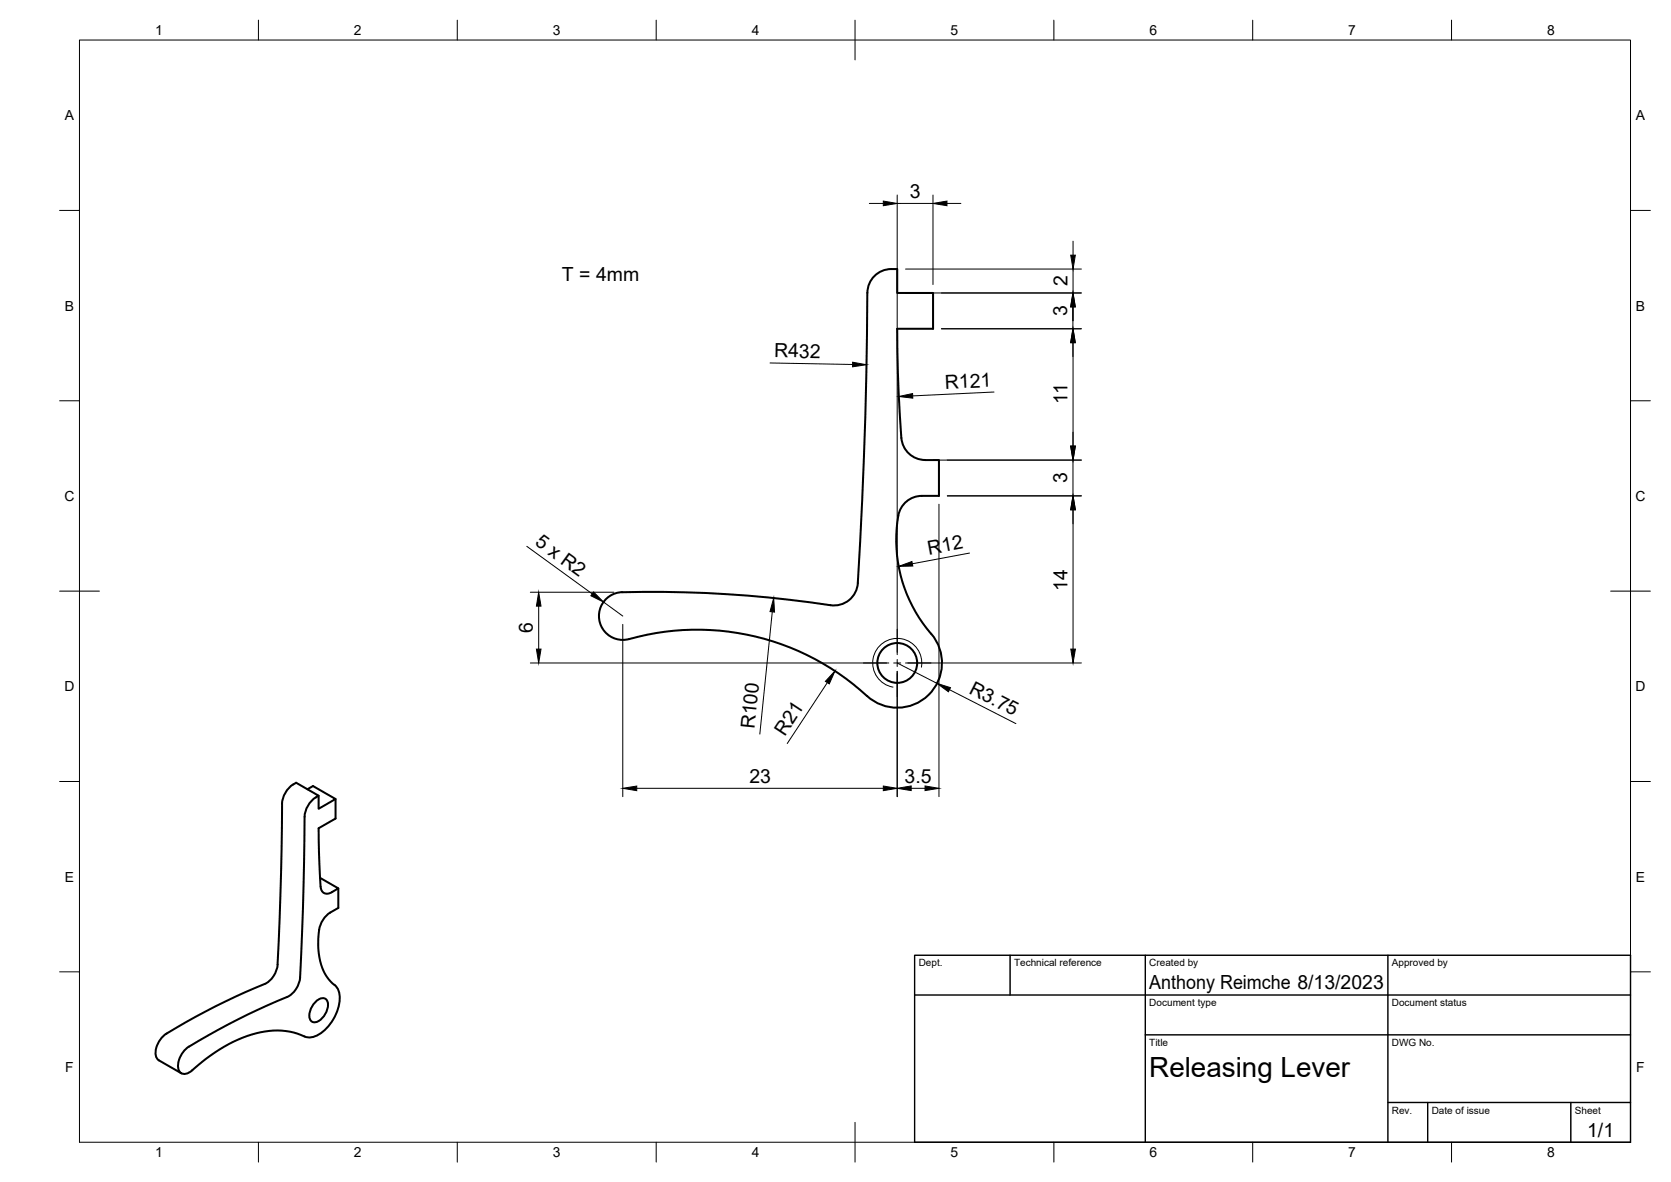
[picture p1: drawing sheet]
<svg xmlns="http://www.w3.org/2000/svg" width="420mm" height="297mm" viewBox="0 0 420 297" stroke-linecap="round" stroke-linejoin="round" font-family="sans-serif">
<!-- layer: Visible -->
<g fill="none" stroke="#000" stroke-width=".51">
<path d="M218.1 73.6a1260.5 1260.5 0 0 1-2.5 73.6 6 6 0 0 1-6.8 4.9 301.8 301.8 0 0 0-52.4-3.3M218.1 73.6a6 6 0 0 1 6-6h1.5v6h9v9h-9l.2 11 .8 16.5M226.6 110.1a6 6 0 0 0 6 5.5h3.5v9h-4.3a6 6 0 0 0-5.9 5 36 36 0 0 0 8.2 29.7M156.4 148.8a6 6 0 0 0-5.7 6.9 6 6 0 0 0 7.5 4.9 63.4 63.4 0 0 1 60.8 15.1 11.3 11.3 0 0 0 14.9-1.5 11.3 11.3 0 0 0 .2-15M77.3 198.3l1.4-.8 5.7 3.3-4.3 2.4v-3.2M70.9 202l-.2 17.2-.9 23.2M76.6 205.3l-.4 22.9-.7 17.4M79.4 200.4l.7-.4-5.6-3.3a6.2 6.2 0 0 0-3.6 5.3M79.4 200.4a6.3 6.3 0 0 0-2.8 4.9M84.4 200.8v4.9l-4.3 2.4 .5 14.7M80.5 220.6l4.6 2.7-1.7 .9M80.6 222.8a1.7 1.7 0 0 0 1 1.7 1.7 1.7 0 0 0 1.9-.3"/>
<path d="M85.1 223.3v4.9a7.5 7.5 0 0 0-4.2 3.5 16.6 16.6 0 0 0 1.7 14.3l1.5 1.6M69.8 242.4a6.1 6.1 0 0 1-3.3 4.9 164.5 164.5 0 0 0-25.1 12.8 5.7 5.7 0 0 0-2.1 5.6l.6 .7 5.7 3.3M75.5 245.6a6.1 6.1 0 0 1-3.3 4.9 155.8 155.8 0 0 0-25.6 13.2 5.2 5.2 0 0 0-1.5 5.6 1.85 1.85 0 0 0 2.7 .1l.6-.5M79.1 252a2.17 2.17 0 0 1 2.9-.9 3.7 3.7 0 0 1-.8 4.6 2.17 2.17 0 0 1-2.9 .9 3.7 3.7 0 0 1 .8-4.6zM84.1 247.5a5 5 0 0 1 1 5.5 10.7 10.7 0 0 1-6.5 7.6l-1.4 .1-.7-.2M76.5 260.5a18.9 18.9 0 0 0-15.5 .3 42.4 42.4 0 0 0-12.7 8.2"/>
<circle cx="225.6" cy="166.6" r="5"/>
</g>
<!-- layer: Visible Narrow -->
<path d="M231.7 167.7a6.2 6.2 0 0 0-5-7.2 6.2 6.2 0 0 0-7.2 5 6.2 6.2 0 0 0 5 7.2" fill="none" stroke="#000" stroke-width=".25"/>
<!-- layer: BORDER -->
<g fill="none" stroke="#000" stroke-width=".25">
<path d="M20 10.1h390v276.9h-390zM65 5.1v5M115 5.1v5M165 5.1v5M215 5.1v10M265 5.1v5M315 5.1v5M365 5.1v5M15 52.9h5M410 52.9h5M15 100.7h5M410 100.7h5"/>
<path d="M15 148.6h10M405 148.6h10M15 196.4h5M410 196.4h5M15 244.2h5M410 244.2h5M65 287v5M115 287v5M165 287v5M215 282.1v9.9M265 287v5M315 287v5"/>
<path d="M365 287v5"/>
</g>
<!-- layer: TITLEBLOCK -->
<path d="M230 240.1h180v46.9h-180zM230 250h180M254 240.1v9.9M288 240.1v46.9M349 240.1v46.9M288 260.1h122M349 277.1h61M359 277.1v9.9M395 277.1v9.9" fill="none" stroke="#000" stroke-width=".36"/>
<!-- layer: Smart Centers -->
<path d="M225.6 158.1v5.8M217.1 166.6h5.8M224.7 166.6h1.8M225.6 165.7v1.8M225.6 169.3v5.8M228.3 166.6h5.8" fill="none" stroke="#000" stroke-width=".25"/>
<!-- layer: FD_Dimensions -->
<g fill="none" stroke="#000" stroke-width=".25">
<path d="M218.6 51.1h3.5M225.6 49v115.5M225.6 51.1h9M234.6 49v22.5M238.1 51.1h3.5M227.7 73.6h44.2M227.7 67.6h44.2M269.8 60.6v3.5M269.8 67.6v15M193.6 91.2l20.8 .4M236.7 82.6h35.2M249.9 98.5l-20.4 1"/>
<path d="M269.8 86.1v26M234.7 115.6h37.2M269.8 115.6v9M132.5 137.3l16.4 11.9M236.1 126.7v73.5M238.2 124.6h33.7M243.8 139l-14.4 2.7M269.8 128.1v35M133.3 148.8h21M135.4 152.3v10.8M151.7 151.3l4.9 3.5M156.6 156.9v43.3"/>
<path d="M194.2 153.8l-3.1 30.7M133.3 166.6h90.2M208 171.5l-10 15.3M225.6 166.6l10 5.1M225.6 168.7v31.5M227.7 166.6h44.2M238.7 173.3l16.7 8.5M160.1 198.1h62M229.1 198.1h3.5"/>
</g>
<g fill="#000" stroke="#000" stroke-width=".25">
<path d="M222.1 50.5l3.5 .6-3.5 .6zM234.6 51.1l3.5-.6v1.2zM269.8 73.6l.6 3.5h-1.2zM269.2 64.1h1.2l-.6 3.5zM214.4 91l3.5 .7-3.5 .5zM226 99.6l3.5-.7v1.2zM269.8 82.6l.6 3.5h-1.2zM269.2 112.1h1.2l-.6 3.5zM269.8 124.6l.6 3.5h-1.2zM135.4 148.8l.6 3.5h-1.1zM149.2 148.8l2.5 2.5-3.1-1.6zM194.5 150.3l.3 3.5-1.2-.1z"/>
<path d="M226 142.3l3.3-1.2 .2 1.1zM134.9 163.1h1.1l-.6 3.5zM210 168.6l-1.5 3.3-1-.7zM235.6 171.7l3.4 1.1-.5 1zM269.2 163.1h1.2l-.6 3.5zM156.6 198.1l3.5-.6v1.2zM222.1 197.5l3.5 .6-3.5 .6zM225.6 198.1l3.5-.6v1.2zM232.6 197.5l3.5 .6-3.5 .6z"/>
</g>
<text font-size="7" x="289" y="270.6">Releasing Lever</text>
<g font-size="4.9">
<text x="228.7" y="49.6">3</text>
<text x="141.3" y="70.7">T = 4mm</text>
<text x="268.4" y="71.9" transform="rotate(-90 268.4 71.9)">2</text>
<text x="268.3" y="79.5" transform="rotate(-90 268.3 79.5)">3</text>
<text x="194.6" y="89.8" transform="rotate(1 194.6 89.8)">R432</text>
<text x="237.7" y="97.7" transform="rotate(-3 237.7 97.7)">R121</text>
<text x="268.4" y="101.6" transform="rotate(-90 268.4 101.6)">11</text>
<text x="268.3" y="121.5" transform="rotate(-90 268.3 121.5)">3</text>
<text x="134.3" y="136.8" transform="rotate(36 134.3 136.8)">5 x R2</text>
<text x="233.6" y="139.5" transform="rotate(-11 233.6 139.5)">R12</text>
<text x="268.4" y="148.5" transform="rotate(-90 268.4 148.5)">14</text>
<text x="134" y="159.1" transform="rotate(-90 134 159.1)">6</text>
<text x="243.4" y="174.1" transform="rotate(27 243.4 174.1)">R3.75</text>
<text x="189.7" y="183.3" transform="rotate(-84 189.7 183.3)">R100</text>
<text x="197.3" y="185.2" transform="rotate(-57 197.3 185.2)">R21</text>
<text x="188.4" y="196.6">23</text>
<text x="227.4" y="196.6">3.5</text>
<text x="289" y="248.5">Anthony Reimche 8/13/2023</text>
<text x="399.1" y="285.7">1/1</text>
</g>
<g font-size="3.5">
<text x="39" y="8.8">1</text>
<text x="89" y="8.8">2</text>
<text x="139" y="8.8">3</text>
<text x="189" y="8.8">4</text>
<text x="239" y="8.8">5</text>
<text x="289" y="8.8">6</text>
<text x="339" y="8.8">7</text>
<text x="389" y="8.8">8</text>
<text x="16.3" y="30.2">A</text>
<text x="411.3" y="30.2">A</text>
<text x="16.3" y="78">B</text>
<text x="411.3" y="78">B</text>
<text x="16.2" y="125.9">C</text>
<text x="411.2" y="125.9">C</text>
<text x="16.2" y="173.7">D</text>
<text x="411.2" y="173.7">D</text>
<text x="16.3" y="221.6">E</text>
<text x="411.3" y="221.6">E</text>
<text x="16.4" y="269.4">F</text>
<text x="411.4" y="269.4">F</text>
<text x="39" y="290.8">1</text>
<text x="89" y="290.8">2</text>
<text x="139" y="290.8">3</text>
<text x="189" y="290.8">4</text>
<text x="239" y="290.8">5</text>
<text x="289" y="290.8">6</text>
<text x="339" y="290.8">7</text>
<text x="389" y="290.8">8</text>
</g>
<g font-size="2.5">
<text x="231" y="242.9">Dept.</text>
<text x="255" y="242.9">Technical reference</text>
<text x="289" y="242.9">Created by</text>
<text x="350" y="242.9">Approved by</text>
<text x="289" y="252.8">Document type</text>
<text x="350" y="252.8">Document status</text>
<text x="289" y="262.9">Title</text>
<text x="350" y="262.9">DWG No.</text>
<text x="350" y="279.9">Rev.</text>
<text x="360" y="279.9">Date of issue</text>
<text x="396" y="279.9">Sheet</text>
</g>
</svg>
